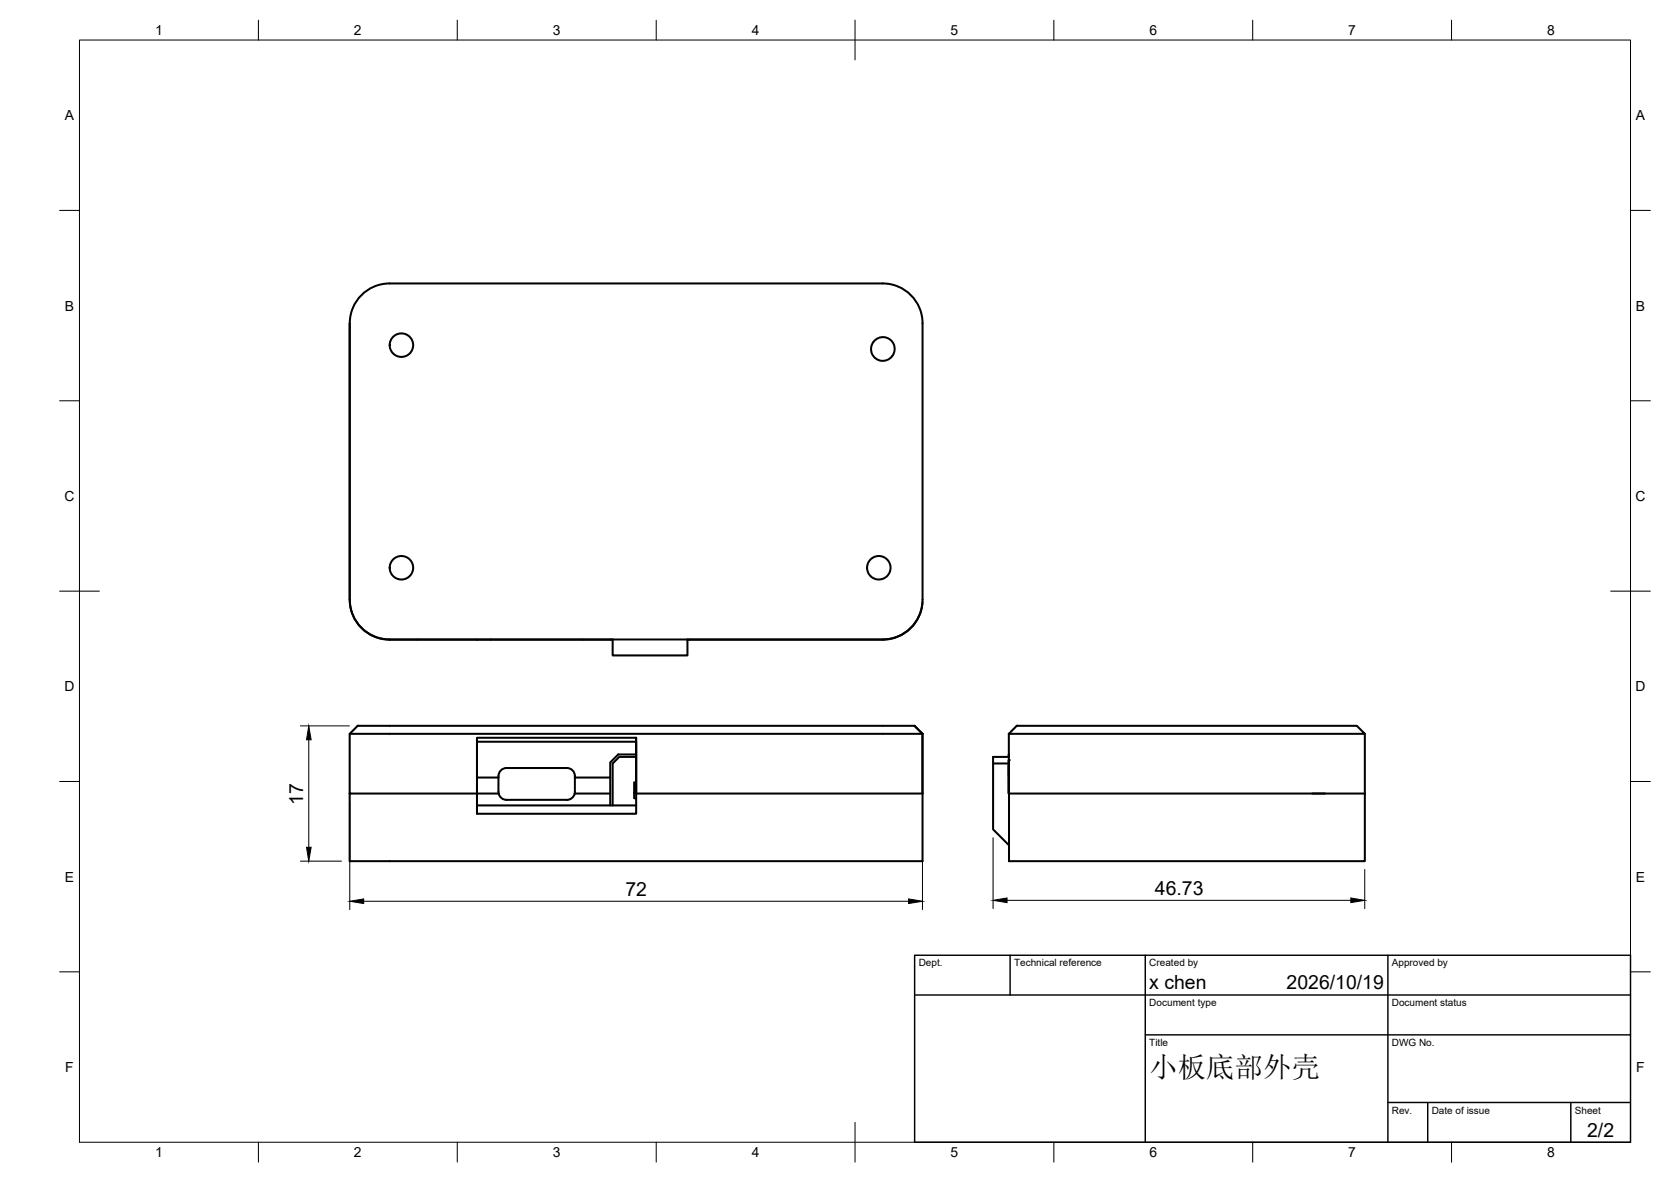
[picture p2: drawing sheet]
<svg xmlns="http://www.w3.org/2000/svg" width="420mm" height="297mm" viewBox="0 0 420 297" stroke-linecap="round" stroke-linejoin="round" font-family="sans-serif">
<!-- layer: Visible -->
<g fill="none" stroke="#000" stroke-width=".51">
<path d="M219.6 85.9a2.96 2.96 0 0 1 5 .5 2.96 2.96 0 0 1-2.6 4.3 2.96 2.96 0 0 1-2.7-4.3l.3-.4M87.9 150.7a10 10 0 0 0 10 10M232 151.3a10 10 0 0 1-10 9.4M97.9 160.7h56.2v4h18.7v-4h49.2M97.9 160.7h124.1M105 160.7h-.1M119.9 160.7h.1M123.4 160.7h.1M146.5 160.7h.1M153.4 160.7h.1M173.4 160.7h.1M222 160.7a10 10 0 0 0 10-10v-69.5a10 10 0 0 0-10-10h-124.1a10 10 0 0 0-10 10v69.5a10 10 0 0 0 10 10"/>
<path d="M87.9 184.4h144M87.9 199.4h32M119.9 199.4v5.1h40.1v-5.1h72M119.9 186.4h40M119.9 199.4h5.5M119.9 195.4h5.4M125.9 193.6l.9-.5 .5-.1h15.2a2 2 0 0 1 2 2v4a2 2 0 0 1-2 2h-15.2a2.04 2.04 0 0 1-2-2v-4l.1-.5zM144.5 199.4h8.9M144.5 195.4h8.9M153.4 195.4v7M159.9 185.4l.1 14v-14h-40.1v14M160 189.6h-4.6l-2 2v3.8"/>
<path d="M160 199.2h-.6v1.4h.6M160 196.6h-.6v2.6M160 190.2h-4.3l-1.6 1.7v10.5M231.9 184.4l.1 32h-144.1v-17M231.9 184.4h.1M232 184.4l-2-2h-140.1l-2 2v15M253.7 184.4h89.5l-2-2h-85.5l-2 2v5.8M253.7 199.4h79.5M253.7 190.2v-.6v9.8v-8.4v4M253.7 192.4v7zM253.7 191.9h-4v16.5l4 4M253.7 190.2h-4v1.7"/>
<path d="M253.7 199.4v17h89.5v-17M330 199.4h13.2M343.2 184.4v15M119.9 202.4h40.1"/>
<circle cx="100.9" cy="86.7" r="2.95"/>
<circle cx="100.9" cy="142.7" r="2.95"/>
<circle cx="221" cy="142.7" r="2.95"/>
</g>
<g fill="#000">
<circle cx="87.9" cy="199.4" r=".25"/>
<circle cx="89.9" cy="182.4" r=".25"/>
<circle cx="253.7" cy="184.4" r=".25"/>
<circle cx="253.7" cy="191" r=".25"/>
<circle cx="253.7" cy="199.4" r=".25"/>
<circle cx="255.7" cy="182.4" r=".25"/>
</g>
<!-- layer: BORDER -->
<g fill="none" stroke="#000" stroke-width=".25">
<path d="M20 10.1h390v276.9h-390zM65 5.1v5M115 5.1v5M165 5.1v5M215 5.1v10M265 5.1v5M315 5.1v5M365 5.1v5M15 52.9h5M410 52.9h5M15 100.7h5M410 100.7h5"/>
<path d="M15 148.6h10M405 148.6h10M15 196.4h5M410 196.4h5M15 244.2h5M410 244.2h5M65 287v5M115 287v5M165 287v5M215 282.1v9.9M265 287v5M315 287v5"/>
<path d="M365 287v5"/>
</g>
<!-- layer: TITLEBLOCK -->
<path d="M230 240.1h180v46.9h-180zM230 250h180M254 240.1v9.9M288 240.1v46.9M349 240.1v46.9M288 260.1h122M349 277.1h61M359 277.1v9.9M395 277.1v9.9" fill="none" stroke="#000" stroke-width=".36"/>
<!-- layer: FD_Dimensions -->
<path d="M75.5 182.4h12.3M77.6 185.9v27M75.5 216.4h10.4M87.9 201.5v27.1M231.9 201.5v27.1M249.7 210.5v17.9M343.2 218.5v9.9M91.4 226.5h137.1M253.2 226.3h86.5" fill="none" stroke="#000" stroke-width=".25"/>
<path d="M77.6 182.4l.6 3.5h-1.1zM77.1 212.9h1.1l-.6 3.5zM87.9 226.5l3.5-.6v1.2zM228.5 225.9l3.4 .6-3.4 .6zM249.7 226.3l3.5-.6v1.1zM339.7 225.7l3.5 .6-3.5 .5z" fill="#000" stroke="#000" stroke-width=".25"/>
<text font-size="7.2" x="289" y="270.6">小板底部外壳</text>
<g font-size="4.9">
<text x="76.2" y="202.3" transform="rotate(-90 76.2 202.3)">17</text>
<text x="157.2" y="225.1">72</text>
<text x="290.4" y="224.8">46.73</text>
<text x="289" y="248.5">x chen</text>
<text x="323.5" y="248.5">2026/10/19</text>
<text x="399.1" y="285.7">2/2</text>
</g>
<g font-size="3.5">
<text x="39" y="8.8">1</text>
<text x="89" y="8.8">2</text>
<text x="139" y="8.8">3</text>
<text x="189" y="8.8">4</text>
<text x="239" y="8.8">5</text>
<text x="289" y="8.8">6</text>
<text x="339" y="8.8">7</text>
<text x="389" y="8.8">8</text>
<text x="16.3" y="30.2">A</text>
<text x="411.3" y="30.2">A</text>
<text x="16.3" y="78">B</text>
<text x="411.3" y="78">B</text>
<text x="16.2" y="125.9">C</text>
<text x="411.2" y="125.9">C</text>
<text x="16.2" y="173.7">D</text>
<text x="411.2" y="173.7">D</text>
<text x="16.3" y="221.6">E</text>
<text x="411.3" y="221.6">E</text>
<text x="16.4" y="269.4">F</text>
<text x="411.4" y="269.4">F</text>
<text x="39" y="290.8">1</text>
<text x="89" y="290.8">2</text>
<text x="139" y="290.8">3</text>
<text x="189" y="290.8">4</text>
<text x="239" y="290.8">5</text>
<text x="289" y="290.8">6</text>
<text x="339" y="290.8">7</text>
<text x="389" y="290.8">8</text>
</g>
<g font-size="2.5">
<text x="231" y="242.9">Dept.</text>
<text x="255" y="242.9">Technical reference</text>
<text x="289" y="242.9">Created by</text>
<text x="350" y="242.9">Approved by</text>
<text x="289" y="252.8">Document type</text>
<text x="350" y="252.8">Document status</text>
<text x="289" y="262.9">Title</text>
<text x="350" y="262.9">DWG No.</text>
<text x="350" y="279.9">Rev.</text>
<text x="360" y="279.9">Date of issue</text>
<text x="396" y="279.9">Sheet</text>
</g>
</svg>
